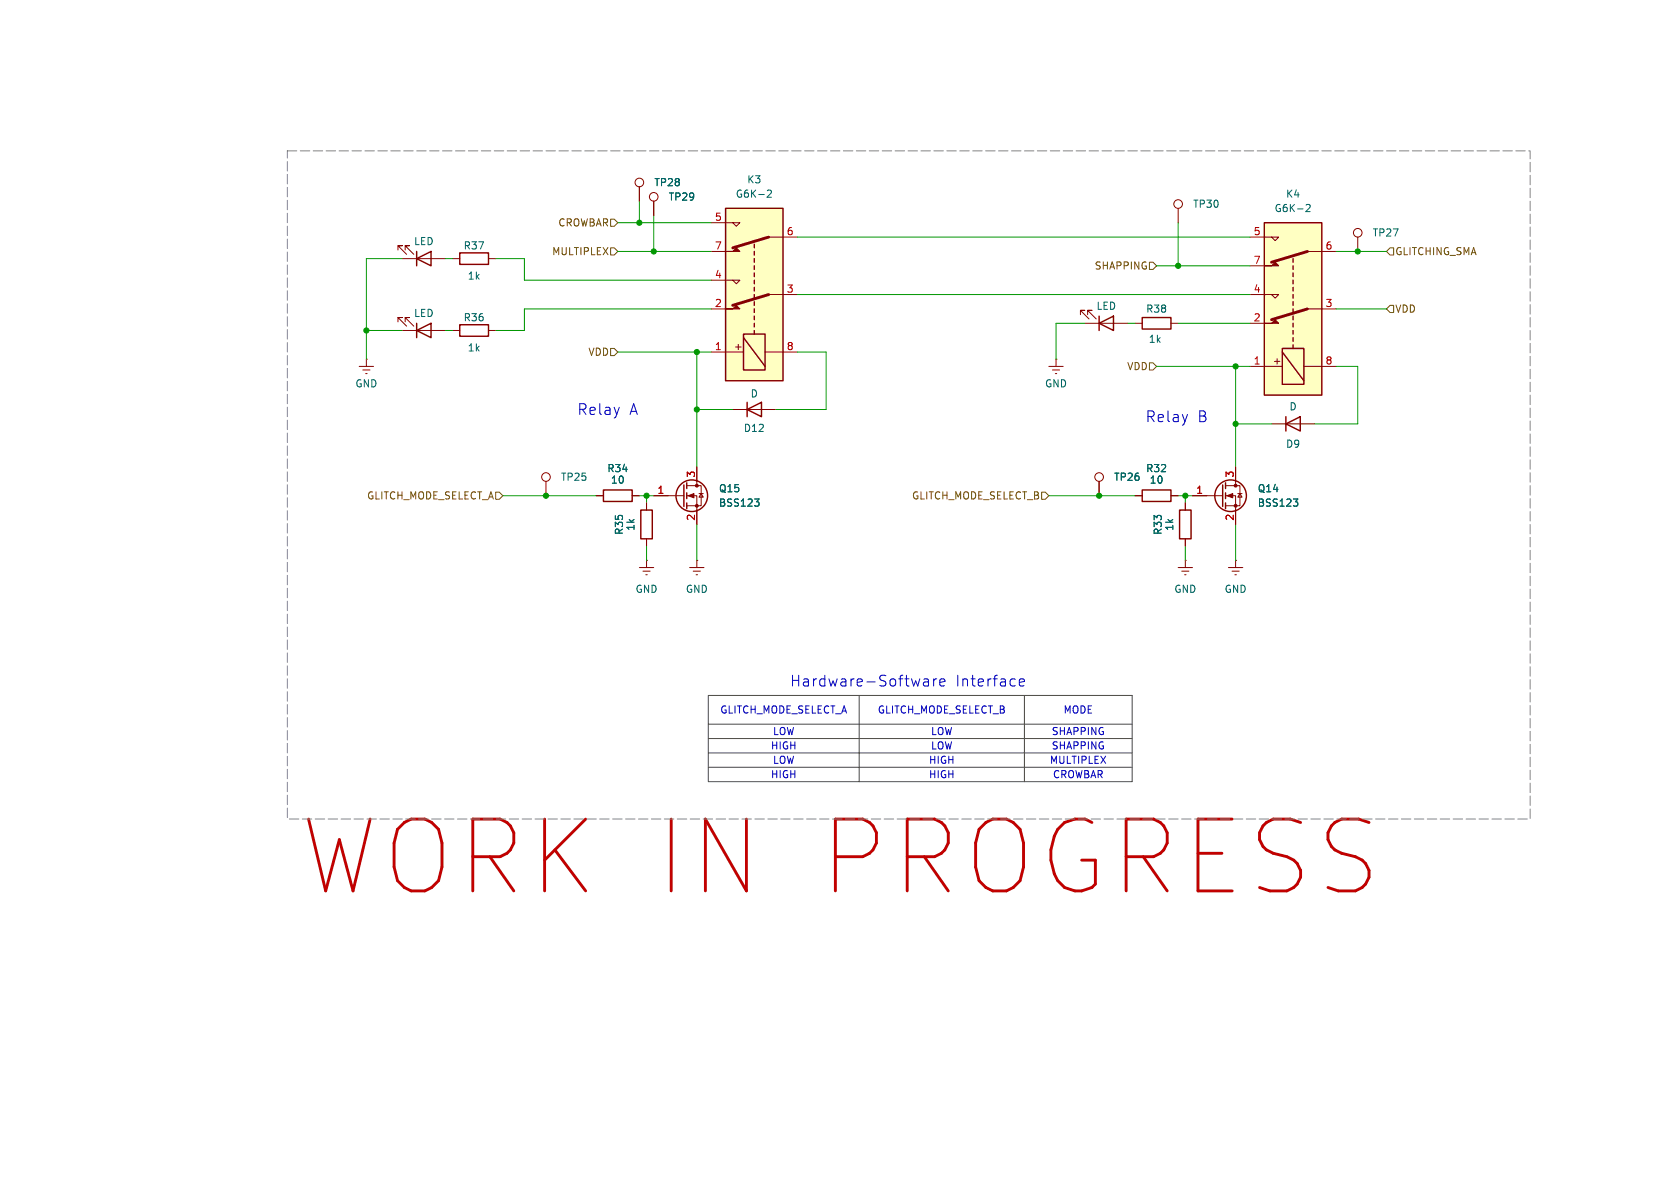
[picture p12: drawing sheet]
<svg xmlns="http://www.w3.org/2000/svg" width="297mm" height="210mm" viewBox="0 0 297 210" stroke-linecap="round" stroke-linejoin="round" font-family="sans-serif">
<g fill="none" stroke="#840000" stroke-width=".18">
<path d="M70.4 44.2v-.8h.7h-.7l1.5 1.6M71.1 45.7h7.6M71.6 44.2v-.8h.8h-.8l1.6 1.6M80 45.7h1.3M86.4 45.7h1.2M191 55.6v-.7h.8h-.8l1.5 1.5M191.8 57.2h7.6M192.3 55.6v-.7h.7h-.7l1.5 1.5M200.7 57.2h1.2M207 57.2h1.3M240 41.9v2.6M185.4 64.8h2.6"/>
<path d="M186.1 65.4h1.2M186.6 66h.2M186.7 63.5h.1M186.7 63.5v1.3M224.8 74.9h7.6M105.4 87.6h1.3M111.8 87.6h1.2M114.3 99.1h.1M114.3 99.1v1.2M123.2 99.1h.1M123.2 99.1v1.2M194.3 85.1v2.5"/>
<path d="M200.7 87.6h1.2M207 87.6h1.3M209.5 99.1h.1M209.5 88.9v1.3M209.5 95.3v1.2M209.5 99.1v1.2M210.8 87.6h5.4M216.7 85.9h2.5v3.5h-2.5M216.7 87.6h1.7v5.1M218.4 99.1h.1M218.4 82.6v3.3M218.4 99.1v1.2"/>
<path d="M218.8 87.2h.8M219.2 87.2l.4 .7h-.8zM113 100.3h2.6M113.7 101h1.2M114.2 101.6h.2M121.9 100.3h2.6M122.6 101h1.2M123.1 101.6h.2M208.3 100.3h2.5M208.9 101h1.3M209.4 101.6h.3M217.2 100.3h2.5"/>
<path d="M217.8 101h1.3M218.3 101.6h.3"/>
<circle cx="240" cy="41.1" r=".76"/>
<circle cx="194.3" cy="84.3" r=".76"/>
</g>
<g fill="none" stroke="#840000" stroke-width=".25">
<path d="M73.7 45.7l2.5-1.2v2.5zM73.7 44.5v2.5M81.3 44.7h5.1v2h-5.1zM194.3 57.2l2.5-1.3v2.5zM194.3 55.9v2.5M201.9 56.1h5.1v2.1h-5.1zM227.3 74.9l2.6-1.2v2.5zM227.3 73.7v2.5M106.7 86.6h5.1v2h-5.1zM201.9 86.6h5.1v2h-5.1zM208.5 90.2h2.1v5.1h-2.1zM216.2 85.7v3.8"/>
<path d="M216.7 85.3v1.1M216.7 87.1v1M216.7 88.9v1"/>
<circle cx="217.6" cy="87.6" r="2.79"/>
</g>
<g fill="#840000" stroke="#840000" stroke-width=".18">
<path d="M216.9 87.6l1-.4v.8z"/>
<circle cx="218.4" cy="85.9" r=".25"/>
<circle cx="218.4" cy="89.4" r=".25"/>
</g>
<path d="M228.7 88.2h.7l-.4 .5M229.2 88.7l.2 .2v.3l-.2 .3" fill="none" stroke="#006464" stroke-width=".18"/>
<path d="M128.3 36.8h10.1v30.5h-10.1z" fill="#ffffc2"/>
<g fill="none" stroke="#840000" stroke-width=".25">
<path d="M128.3 36.8h10.1v30.5h-10.1zM73.7 58.4l2.5-1.2v2.5zM73.7 57.2v2.5M81.3 57.4h5.1v2h-5.1zM131.4 59.1h3.9v6.3h-3.9zM131.4 59.7l3.9 5.1M133.3 43.2v.6M133.3 44.5v.6M133.3 45.7v.7M133.3 47v.6M133.3 48.3v.6M133.3 49.5v.7"/>
<path d="M133.3 50.8v.6M133.3 52.1v.6M133.3 53.3v.7M133.3 54.6v.6M133.3 55.9v.6M133.3 57.2v.6M133.3 58.4v.7M132.1 72.4l2.5-1.3v2.6zM132.1 71.1v2.6M120.9 85.7v3.8M121.4 85.3v1.1M121.4 87.1v1"/>
<path d="M121.4 88.9v1"/>
<circle cx="122.3" cy="87.6" r="2.79"/>
</g>
<g fill="none" stroke="#840000" stroke-width=".18">
<path d="M113 33v2.6M115.6 35.6v2.5M125.7 39.4h5.1l-.6 .6-.7-.6M70.4 56.9v-.8h.7h-.7l1.5 1.6M71.1 58.4h7.6M71.6 56.9v-.8h.8h-.8l1.6 1.6M80 58.4h1.3M86.4 58.4h1.2M125.7 49.5h5.1l-.6 .7-.7-.7M125.7 54.6h2.6M125.7 44.5h2.6M135.9 52.1h5.1"/>
<path d="M135.9 41.9h5.1M63.5 64.8h2.5M64.1 65.4h1.3M64.6 66h.3M64.8 63.5h.1M64.8 63.5v1.3M125.7 62.2h5.7M129.5 72.4h7.7M135.3 62.2h5.7M96.5 85.1v2.5M115.6 87.6h5.3M121.4 85.9h2.6v3.5h-2.6"/>
<path d="M121.4 87.6h1.8v5.1M123.2 82.6v3.3M123.6 87.2h.7M124 87.2l.3 .7h-.7z"/>
<circle cx="113" cy="32.3" r=".76"/>
<circle cx="115.6" cy="34.8" r=".76"/>
<circle cx="96.5" cy="84.3" r=".76"/>
</g>
<g fill="#840000" stroke="#840000" stroke-width=".18">
<path d="M128.3 54.6h1.2l.7-.6 .6 .6z"/>
<path d="M128.3 44.5h1.2l.7-.7 .6 .7z"/>
<path d="M121.7 87.6l1-.4v.8z"/>
<circle cx="123.2" cy="85.9" r=".25"/>
<circle cx="123.2" cy="89.4" r=".25"/>
</g>
<path d="M135.9 52.1l-6.4 1.9M135.9 41.9l-6.4 1.9" fill="none" stroke="#840000" stroke-width=".51"/>
<path d="M135.6 33.7l.5-.1 .3 .4-.8 .9h.8M133.4 88.2h.8l-.4 .5M133.9 88.7l.3 .2v.3l-.3 .3" fill="none" stroke="#006464" stroke-width=".18"/>
<path d="M223.5 39.4h10.2v30.5h-10.2z" fill="#ffffc2"/>
<g fill="none" stroke="#840000" stroke-width=".25">
<path d="M223.5 39.4h10.2v30.5h-10.2zM228.6 45.7v.7M228.6 47v.6M228.6 48.3v.6M228.6 49.5v.7M228.6 50.8v.6M228.6 52.1v.6M228.6 53.3v.7M228.6 54.6v.6M228.6 55.9v.6M228.6 57.2v.6M228.6 58.4v.7"/>
<path d="M228.6 59.7v.6M226.7 61.6h3.8v6.3h-3.8zM226.7 62.2l3.8 5.1M228.6 61v.6M113.3 90.2h2v5.1h-2z"/>
</g>
<g fill="none" stroke="#840000" stroke-width=".18">
<path d="M113 33v2.6M115.6 35.6v2.5M208.3 36.8v2.6M221 52.1h5.1l-.7 .6-.6-.6M221 41.9h5.1l-.7 .6-.6-.6M221 57.2h2.5M221 47h2.5M231.1 54.6h5.1M231.1 44.5h5.1M221 64.8h5.7M230.5 64.8h5.7M105.4 87.6h1.3"/>
<path d="M111.8 87.6h1.2M114.3 88.9v1.3M114.3 95.3v1.2M115.6 87.6h2.5M123.2 82.6v2.5M123.2 90.2v2.5M194.3 85.1v2.5M200.7 87.6h1.2M207 87.6h1.3M209.5 88.9v1.3M209.5 95.3v1.2M210.8 87.6h2.6"/>
<path d="M218.4 82.6v2.5M218.4 90.2v2.5"/>
<circle cx="208.3" cy="36.1" r=".76"/>
</g>
<g fill="#840000" stroke="#840000" stroke-width=".18">
<path d="M223.5 57.2h1.3l.6-.7 .7 .7z"/>
<path d="M223.5 47h1.3l.6-.6 .7 .6z"/>
</g>
<path d="M231.1 54.6l-6.3 1.9M231.1 44.5l-6.3 1.9" fill="none" stroke="#840000" stroke-width=".51"/>
<path d="M230.9 36.3l.5-.2 .2 .4-.8 .9h.8M133.4 88.2h.8l-.4 .5M133.9 88.7l.3 .2v.3l-.3 .3M228.7 88.2h.7l-.4 .5M229.2 88.7l.2 .2v.3l-.2 .3" fill="none" stroke="#006464" stroke-width=".18"/>
<path d="M107.9 38.7h.7l.6 .7-.6 .6h-.7zM107.9 43.8h.7l.6 .7-.6 .6h-.7zM203.2 46.4h.6l.7 .6-.7 .6h-.6zM245.7 43.8h.7v1.3h-.7l-.6-.6zM245.7 54h.7v1.2h-.7l-.6-.6zM107.9 61.6h.7l.6 .6-.6 .7h-.7zM203.2 64.1h.6l.7 .7-.7 .6h-.6zM87.6 87h.7l.6 .6-.6 .7h-.7zM184.1 87h.7l.6 .6-.6 .7h-.7z" fill="none" stroke="#725600" stroke-width=".18"/>
<path d="M125.2 128h75M125.2 130.6h75M125.2 133.1h75M125.2 135.6h75M125.2 122.9h75v15.3h-75zM151.9 122.9v15.3M181.1 122.9v15.3" fill="none" stroke="#484848" stroke-width=".18"/>
<g fill="none" stroke="#009600" stroke-width=".18">
<path d="M109.2 39.4h16.5M113 35.6v3.8M115.6 38.1v6.4M208.3 39.4v7.6M64.8 58.4h6.3M71.1 45.7h-6.3v17.8M78.7 58.4h1.3M78.7 45.7h1.3M87.6 45.7h5.1v3.8h33M109.2 44.5h16.5M125.7 54.6h-33v3.8h-5.1M141 41.9h80"/>
<path d="M141 52.1h80M191.8 57.2h-5.1v6.3M199.4 57.2h1.3M204.5 47h16.5M208.3 57.2h12.7M236.2 54.6h8.9M236.2 44.5h8.9M109.2 62.2h16.5M123.2 72.4h6.3M123.2 62.2v20.4M141 62.2h5v10.2h-8.8M204.5 64.8h16.5"/>
<path d="M218.4 64.8v17.8M218.4 74.9h6.4M236.2 64.8h3.8v10.1h-7.6M88.9 87.6h16.5M113 87.6h2.6M114.3 87.6v1.3M114.3 96.5v2.6M123.2 92.7v6.4M185.4 87.6h15.3M208.3 87.6h2.5M209.5 87.6v1.3M209.5 96.5v2.6"/>
<path d="M218.4 92.7v6.4"/>
</g>
<path d="M163.2 121l.3 .3 .6-.1M163.3 120.1l.2-.1 .6 .1v1.2M164.1 120.5h-.6l-.3 .3M165.1 120v1.3M165.6 120l-.4 .1-.1 .3M166.1 120.6l1-.1-.1-.4-.6-.1-.3 .3 .1 .9 .2 .1 .6-.1M180.2 120.6l.9-.1-.1-.4-.5-.1-.3 .3 .1 .9 .2 .1 .5-.1" fill="none" stroke="#0000c2" stroke-width=".18"/>
<path d="M50.8 26.7h219.7v118.1h-219.7z" fill="none" stroke="#848484" stroke-width=".18" stroke-dasharray="1.7 .6"/>
<g fill="#009600" stroke="#009600" stroke-width=".18">
<circle cx="208.3" cy="47" r=".46"/>
<circle cx="218.4" cy="64.8" r=".46"/>
<circle cx="123.2" cy="62.2" r=".46"/>
<circle cx="123.2" cy="72.4" r=".46"/>
<circle cx="115.6" cy="44.5" r=".46"/>
<circle cx="114.3" cy="87.6" r=".46"/>
<circle cx="96.5" cy="87.6" r=".46"/>
<circle cx="113" cy="39.4" r=".46"/>
<circle cx="218.4" cy="74.9" r=".46"/>
<circle cx="209.5" cy="87.6" r=".46"/>
<circle cx="194.3" cy="87.6" r=".46"/>
<circle cx="64.8" cy="58.4" r=".46"/>
<circle cx="240" cy="44.5" r=".46"/>
</g>
<text font-size="17.7" fill="#c20000" x="53.2" y="158.8">WORK IN PROGRESS</text>
<g font-size="2.7" fill="#0000c2">
<text x="102" y="73.6">Relay</text>
<text x="111.2" y="73.6">A</text>
<text x="202.5" y="74.8">Relay</text>
<text x="211.7" y="74.8">B</text>
<text x="139.6" y="121.6">Hardware-Software</text>
<text x="168.9" y="121.6">Interface</text>
</g>
<g font-size="1.8" fill="#006464">
<text x="115.6" y="33.1">TP28</text>
<text x="118.1" y="35.7">TP29</text>
<text x="130" y="35.2">G6K-2</text>
<text x="132" y="32.6">K3</text>
<text x="227.3" y="35.2">K4</text>
<text x="210.8" y="36.9">TP30</text>
<text x="225.2" y="37.7">G6K-2</text>
<text x="73.1" y="43.5">LED</text>
<text x="81.9" y="44.3">R37</text>
<text x="242.6" y="42">TP27</text>
<text x="82.6" y="49.6">1k</text>
<text x="73.1" y="56.2">LED</text>
<text x="81.9" y="57">R36</text>
<text x="193.8" y="55">LED</text>
<text x="202.5" y="55.5">R38</text>
<text x="82.6" y="62.3">1k</text>
<text x="203" y="60.8">1k</text>
<text x="62.7" y="68.7">GND</text>
<text x="132.6" y="70.5">D</text>
<text x="184.7" y="68.7">GND</text>
<text x="131.4" y="76.6">D12</text>
<text x="227.9" y="72.7">D</text>
<text x="107.3" y="83.7">R34</text>
<text x="202.5" y="83.7">R32</text>
<text x="227.3" y="79.3">D9</text>
<text x="99.1" y="85.2">TP25</text>
<text x="107.9" y="85.7">10</text>
<text x="127" y="87.2">Q15</text>
<text x="127" y="89.8">BSS123</text>
<text x="196.9" y="85.2">TP26</text>
<text x="203.2" y="85.7">10</text>
<text x="222.3" y="87.2">Q14</text>
<text x="222.3" y="89.8">BSS123</text>
<text x="110.3" y="94.7" transform="rotate(-90 110.3 94.7)">R35</text>
<text x="112.4" y="93.9" transform="rotate(-90 112.4 93.9)">1k</text>
<text x="205.6" y="94.7" transform="rotate(-90 205.6 94.7)">R33</text>
<text x="207.6" y="93.9" transform="rotate(-90 207.6 93.9)">1k</text>
<text x="112.3" y="105">GND</text>
<text x="121.2" y="105">GND</text>
<text x="207.5" y="105">GND</text>
<text x="216.4" y="105">GND</text>
</g>
<g font-size="1.8" fill="#725600">
<text x="98.6" y="40.2">CROWBAR</text>
<text x="97.5" y="45.3">MULTIPLEX</text>
<text x="193.4" y="47.9">SHAPPING</text>
<text x="246.6" y="45.3">GLITCHING_SMA</text>
<text x="246.6" y="55.5">VDD</text>
<text x="103.9" y="63.1">VDD</text>
<text x="199.2" y="65.6">VDD</text>
<text x="64.8" y="88.5">GLITCH_MODE_SELECT_A</text>
<text x="161.1" y="88.5">GLITCH_MODE_SELECT_B</text>
</g>
<g font-size="1.8" fill="#a90000">
<text x="126.3" y="39.1">5</text>
<text x="139" y="41.7">6</text>
<text x="221.5" y="41.7">5</text>
<text x="126.3" y="44.2">7</text>
<text x="221.5" y="46.7">7</text>
<text x="234.2" y="44.2">6</text>
<text x="126.3" y="49.3">4</text>
<text x="139" y="51.8">3</text>
<text x="221.5" y="51.8">4</text>
<text x="126.3" y="54.4">2</text>
<text x="221.5" y="56.9">2</text>
<text x="234.2" y="54.4">3</text>
<text x="126.3" y="62">1</text>
<text x="139" y="62">8</text>
<text x="221.5" y="64.5">1</text>
<text x="234.2" y="64.5">8</text>
<text x="116.1" y="87.4">1</text>
<text x="122.9" y="84.5" transform="rotate(-90 122.9 84.5)">3</text>
<text x="211.4" y="87.4">1</text>
<text x="218.2" y="84.5" transform="rotate(-90 218.2 84.5)">3</text>
<text x="122.9" y="92.1" transform="rotate(-90 122.9 92.1)">2</text>
<text x="218.2" y="92.1" transform="rotate(-90 218.2 92.1)">2</text>
</g>
<g font-size="1.8" fill="#840000">
<text x="131.3" y="62.2" transform="rotate(-90 131.3 62.2)">+</text>
<text x="226.5" y="64.8" transform="rotate(-90 226.5 64.8)">+</text>
</g>
<g font-size="1.8" fill="#0000c2">
<text x="127.2" y="126.3">GLITCH_MODE_SELECT_A</text>
<text x="136.6" y="130.1">LOW</text>
<text x="155.1" y="126.3">GLITCH_MODE_SELECT_B</text>
<text x="164.5" y="130.1">LOW</text>
<text x="185.8" y="130.1">SHAPPING</text>
<text x="187.9" y="126.3">MODE</text>
<text x="136.2" y="132.7">HIGH</text>
<text x="136.2" y="137.8">HIGH</text>
<text x="136.6" y="135.2">LOW</text>
<text x="164.1" y="135.2">HIGH</text>
<text x="164.1" y="137.8">HIGH</text>
<text x="164.5" y="132.7">LOW</text>
<text x="185.5" y="135.2">MULTIPLEX</text>
<text x="185.8" y="132.7">SHAPPING</text>
<text x="186.1" y="137.8">CROWBAR</text>
</g>
</svg>
